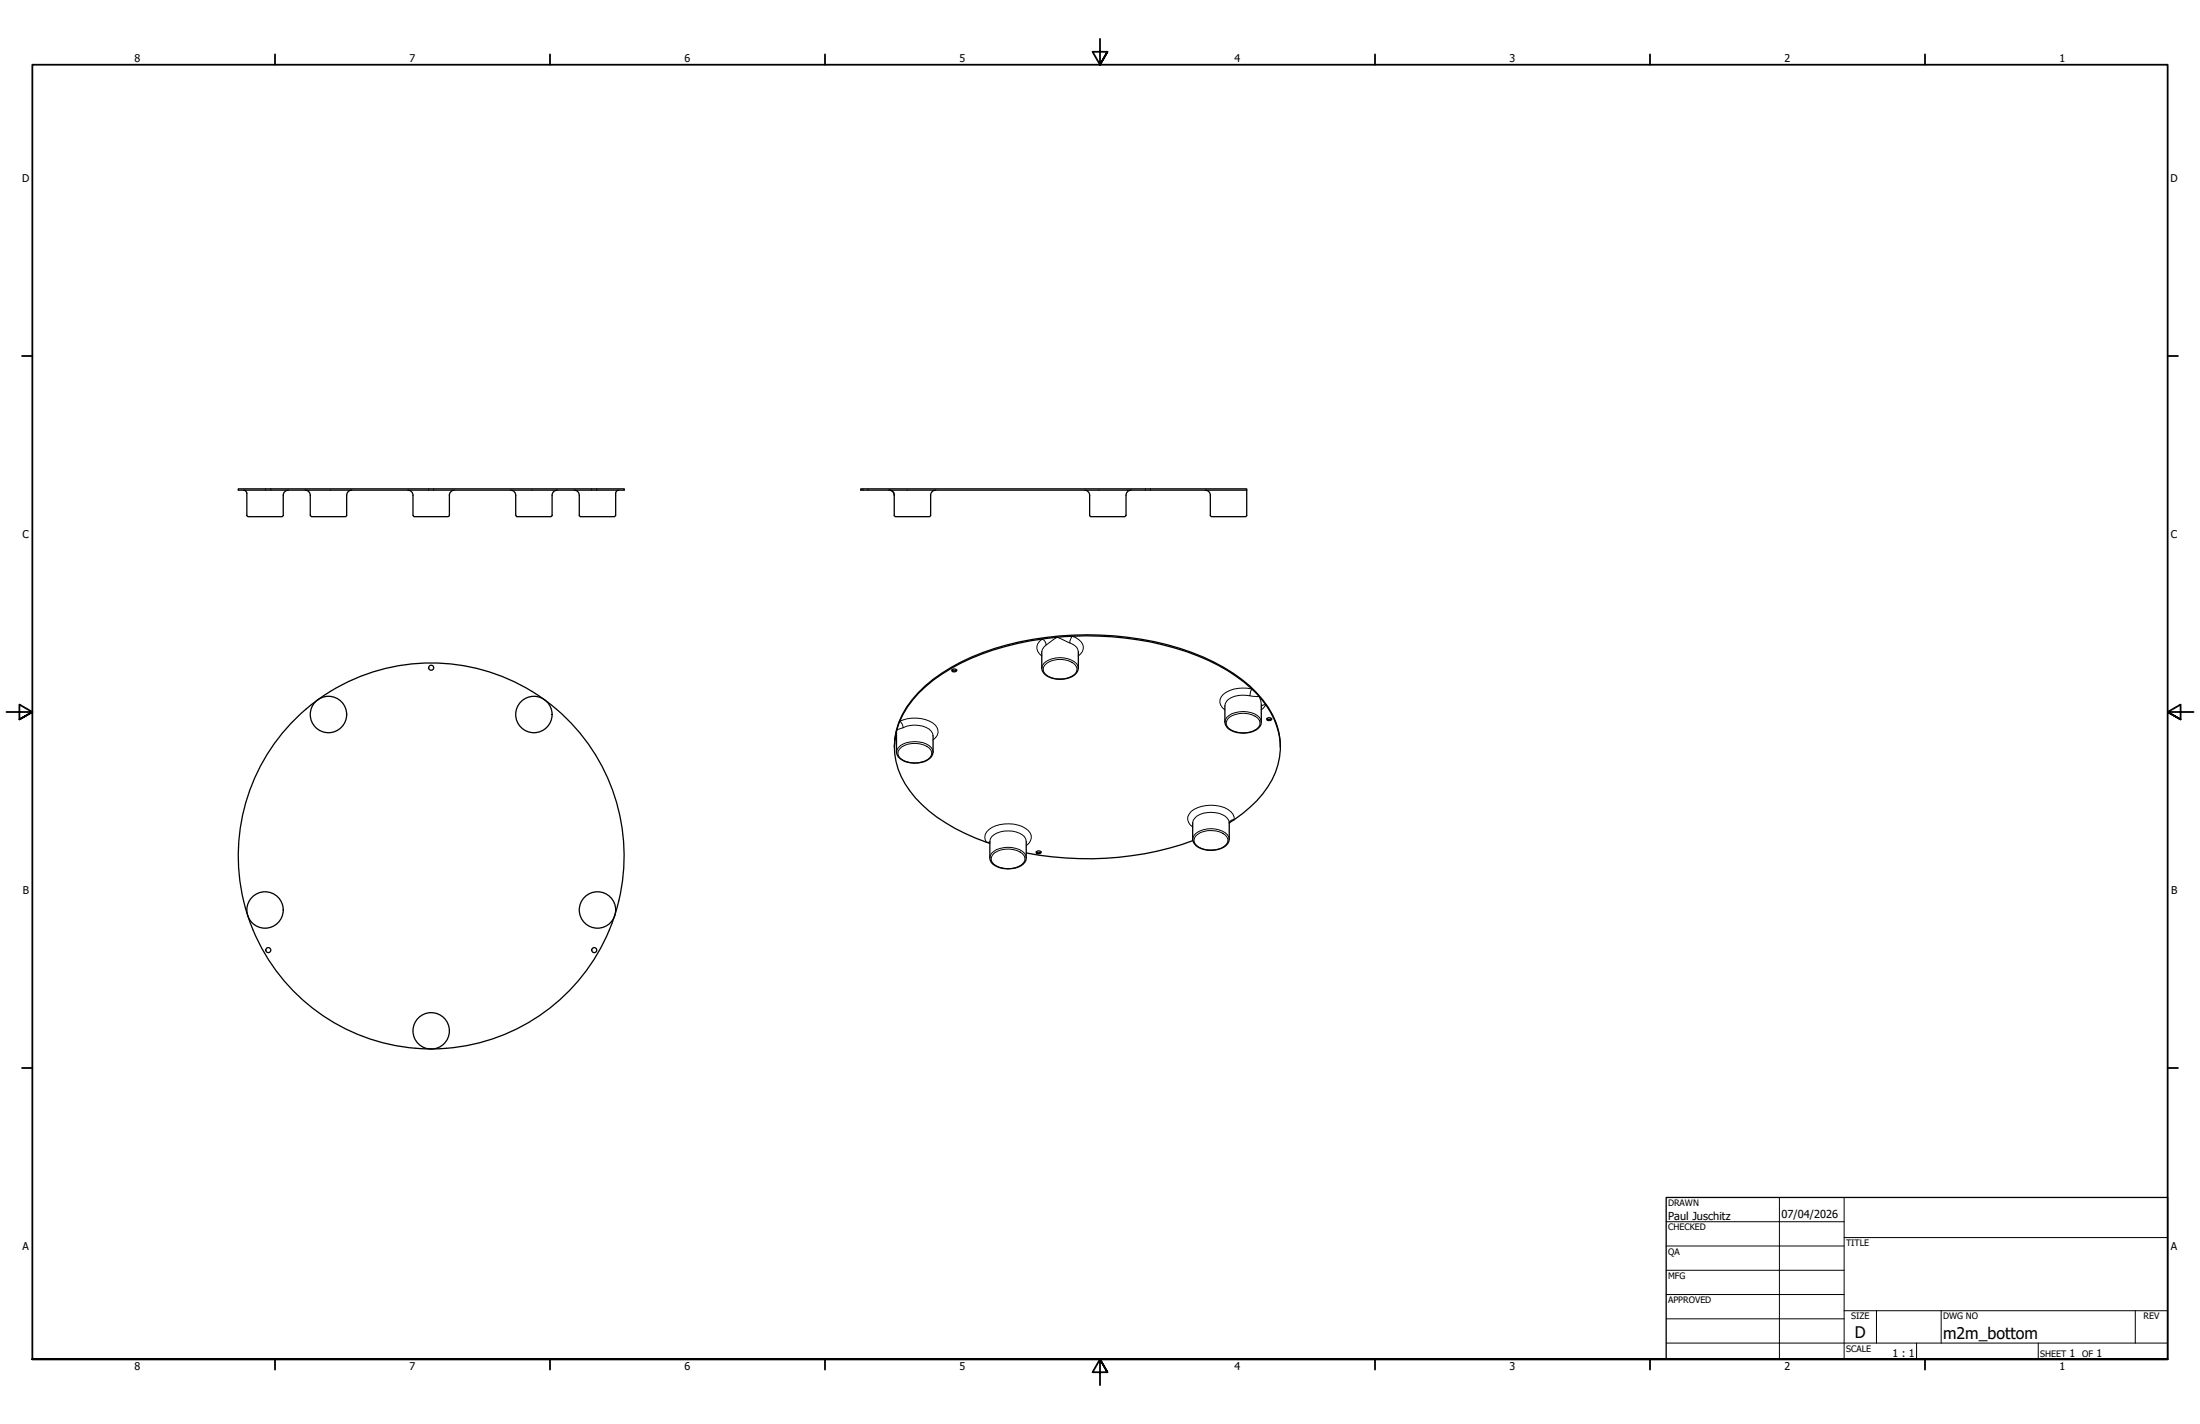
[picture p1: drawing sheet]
<svg xmlns="http://www.w3.org/2000/svg" width="864mm" height="559mm" viewBox="0 0 864 559" stroke-linecap="round" stroke-linejoin="round" font-family="sans-serif">
<!-- layer: Hidden (ANSI) -->
<g fill="none" stroke="#000" stroke-width=".39">
<path d="M104.3 191.8v.2M104.3 192.2v.1M106.3 191.8v.2M106.3 192.2v.1M168.3 191.8v.2M168.3 192.2v.1M170.2 191.8v.2M170.2 192.2v.1M232.3 191.8v.2M232.3 192.2v.1M234.3 191.8v.2M234.3 192.2v.1"/>
<path d="M338.8 191.8v.2M338.8 192.2v.1M340.8 191.8v.2M340.8 192.2v.1M449.6 191.8v.2M449.6 192.2v.1M451.6 191.8v.2M451.6 192.2v.1"/>
</g>
<!-- layer: Visible (ANSI) -->
<g fill="none" stroke="#000" stroke-width=".51">
<path d="M93.5 191.8h151.5v.5h-151.5zM95.6 192.3a1.44 1.44 0 0 1 1.3 1.2v8.7l.5 .5M113.2 192.3l-1 .3-.9 1.2-.1 8.4-.5 .5M119.8 192.3l1 .3 .9 1.2 .1 8.4M138.1 192.3l-1 .3-.9 1.2-.1 8.4-.5 .5M160.1 192.3l1 .3 .9 1.2 .1 8.4M178.4 192.3l-1 .3-.9 1.2-.1 8.4-.5 .5M200.4 192.3l1 .3 1 1.2v8.4l.6 .5M218.7 192.3l-1 .3-.9 1.2-.1 8.4-.5 .5M225.4 192.3l1 .3 .9 1.2 .1 8.4 .5 .5M243 192.3a1.27 1.27 0 0 0-1.3 1.2v8.7M349.1 192.3h140.3"/>
<path d="M349.1 192.3l.8 .2 1 1 .1 8.7 .5 .5M349.1 192.3h-11.2v-.5h151.5v.5M367.3 192.3l-1 .3-.9 1.2-.1 8.4-.5 .5M425.7 192.3l1 .3 1 1.2v8.4l.5 .5M444 192.3l-1 .3-.9 1.2-.1 8.4-.5 .5M473.1 192.3l1 .3 .9 1.2 .1 8.4 .5 .5M489.4 192.3v9.9l-.5 .5M97.4 202.8h13.3M121.9 202.2l.4 .5M122.3 202.8h13.3M162.2 202.2l.5 .5M162.6 202.8h13.3"/>
<path d="M202.9 202.8h13.3M227.8 202.8h13.4M241.6 202.2l-.5 .5M351.5 202.8h13.3M428.2 202.8h13.3M475.6 202.8h13.3M408.9 255.8v6.4a5.1 5.1 0 0 0 4.5 4.1 9.3 9.3 0 0 0 9.3-2.3l.6-1.8v-6.4M208.8 271.3a75.7 75.7 0 0 0-115.2 61.2 75.7 75.7 0 0 0 109.2 71.3 75.7 75.7 0 0 0 9.7-130l-3.7-2.5M373.7 262.8a1.29 1.29 0 0 1 1.9 .2 .99 .99 0 0 1-1 .7 .99 .99 0 0 1-.9-.9zM373.7 262.9a1.3 1.3 0 0 0 1.8 0M495.1 276.6v6.7a4.9 4.9 0 0 1-4.4 4.1 9.3 9.3 0 0 1-9.2-2.3l-.7-1.8v-6.4M351.1 293.2a29.7 29.7 0 0 1 9.3-21.3 73.7 73.7 0 0 1 35-18.9 124.6 124.6 0 0 1 76.8 4.8 57 57 0 0 1 25.6 19.8 27.7 27.7 0 0 1 4.8 15.6"/>
<path d="M351.9 287.6v7.5a5.6 5.6 0 0 0 5.9 4.3 7.7 7.7 0 0 0 8.3-3.4l.2-7.3M497.3 282a1.38 1.38 0 0 0 1.9 0M497.3 281.9a1.29 1.29 0 0 1 1.9 .2 .99 .99 0 0 1-1 .7 .99 .99 0 0 1-.9-.9zM388.6 330.2v6.4a4.9 4.9 0 0 0 4.5 4.1 9.3 9.3 0 0 0 9.2-2.3l.5-1.8v-6.4M406.8 334.3a1.38 1.38 0 0 0 1.9 0M406.8 334.2a1.02 1.02 0 0 1 1.1-.3 1.02 1.02 0 0 1 .7 .8 1.36 1.36 0 0 1-1.9-.1zM468.2 322.9v6.4a5.1 5.1 0 0 0 4.5 4.1 9.3 9.3 0 0 0 9.2-2.3l.6-1.8v-6.4M468.2 329.9a123.8 123.8 0 0 1-65.4 4.8M482.5 323a50 50 0 0 0 16.9-17.1 27.2 27.2 0 0 0-3.7-30.9 64.1 64.1 0 0 0-29.9-19.3 123.9 123.9 0 0 0-84.7 2.7 56.8 56.8 0 0 0-24.8 18.9 27.2 27.2 0 0 0 .9 33.1 58.6 58.6 0 0 0 25.7 18.5l5.7 2.1"/>
<circle cx="169.3" cy="262" r=".98"/>
<circle cx="128.9" cy="280.4" r="7.1"/>
<circle cx="209.6" cy="280.4" r="7.1"/>
<circle cx="104" cy="357.1" r="7.1"/>
<circle cx="234.5" cy="357.1" r="7.1"/>
<circle cx="105.3" cy="372.8" r=".98"/>
<circle cx="233.3" cy="372.8" r=".98"/>
<circle cx="169.3" cy="404.5" r="7.1"/>
</g>
<!-- layer: Visible Narrow (ANSI) -->
<g fill="none" stroke="#000" stroke-width=".39">
<path d="M408.9 255.8l.9-1.9 .9-.8a2.72 2.72 0 0 0-1.6-2.3 3.7 3.7 0 0 0-2.1 3.2 3.7 3.7 0 0 0 1.9 3.4M419.9 252.3l-4.9-2.2-4.3 3M423.3 255.8a4 4 0 0 0-3.4-3.5l.3-1.5 .7-1.1a4.9 4.9 0 0 1 4.3 5l-.3 1-1.6 1.7M408.9 262.2a5.6 5.6 0 0 1 5.6-4 9.7 9.7 0 0 1 8.1 2.2l.7 1.8M410.1 261a9.2 9.2 0 0 1 11.7-.3 2.9 2.9 0 0 1 .8 2.9 2.9 2.9 0 0 1-2.4 2 8.9 8.9 0 0 1-10.4-1.8l-.2-1.9zM480.8 276.9a5.2 5.2 0 0 1 5.3-4l4.6 .1 .2-1.4 .5-1.2a11.8 11.8 0 0 0-12 3.1 3.6 3.6 0 0 0 1.4 5.1M490.7 273l3.6 .4 .8 3.2M495.1 277.2l1.1-.7h.7l-1.8 2.1M351.9 295.1a5.4 5.4 0 0 1 5.6-4 8.4 8.4 0 0 1 8.6 3.1l.2 .9M351.9 289.8l-.6 .1 .6 .5M353.1 294a9 9 0 0 1 12.3 .4 3 3 0 0 1-2.2 4.2 10.1 10.1 0 0 1-9.8-1 2.55 2.55 0 0 1-.3-3.6zM354.5 285.6l-2.5 .8-.1 1.2"/>
<path d="M366.3 288.7a5.4 5.4 0 0 0-5.7-4 10.3 10.3 0 0 0-6.1 .9 3.2 3.2 0 0 0-1.3-2.6 13.8 13.8 0 0 1 13.9 1.5 3.6 3.6 0 0 1-.8 5.9M480.8 283.3a5.6 5.6 0 0 1 5.6-4 9.4 9.4 0 0 1 8 2.3l.7 1.7M481.9 282.2a9.3 9.3 0 0 1 11.7-.5 2.64 2.64 0 0 1-.4 4.4 9.3 9.3 0 0 1-11.6-1.2l-.3-.9zM388.6 330.7l-1.4-.2a3.9 3.9 0 0 1 2.2-5.8 13.8 13.8 0 0 1 14.2 1.2 3.6 3.6 0 0 1-.8 6M388.6 330.2a5.5 5.5 0 0 1 5.5-4.1 9.6 9.6 0 0 1 8 2.3l.7 1.8M388.6 336.6a5.6 5.6 0 0 1 5.5-4 9.6 9.6 0 0 1 8 2.2l.7 1.8M390.5 334.6a9.8 9.8 0 0 1 10.9 .4 2.64 2.64 0 0 1-.5 4.4 9.3 9.3 0 0 1-11.5-1.2 2.75 2.75 0 0 1 1.1-3.6zM468.2 322.9a5.4 5.4 0 0 1 5.6-4 8.4 8.4 0 0 1 8.5 3l.2 1M468.2 329.3a5.6 5.6 0 0 1 5.6-4 8.6 8.6 0 0 1 8.5 3.1l.2 .9M469.3 328.2a9.3 9.3 0 0 1 11.8-.4 2.55 2.55 0 0 1-.5 4.3 9.8 9.8 0 0 1-11-.4 2.47 2.47 0 0 1-.3-3.5zM482.5 323a1.84 1.84 0 0 1 2-1.4 5.9 5.9 0 0 0-5.5-5.2 13.9 13.9 0 0 0-11.4 2.1 3.7 3.7 0 0 0 .6 6"/>
</g>
<!-- layer: Border (ANSI) -->
<g fill="none" stroke="#000" stroke-width=".7">
<path d="M431.8 15.2v10.2l-2.9-5.1h5.8l-2.9 5.1 2.9-5.1M107.9 21.3v4.1M215.9 21.3v4.1M323.8 21.3v4.1M539.8 21.3v4.1M647.7 21.3v4.1M755.6 21.3v4.1M8.6 139.7h4.1M850.9 139.7h4.1M2.5 279.4h10.2l-5.1-2.9v5.8l5.1-2.9-5.1 2.9M861.1 279.4h-10.2l5.1-2.9v5.8l-5.1-2.9 5.1 2.9M8.6 419.1h4.1"/>
<path d="M850.9 419.1h4.1M12.7 533.4v-508h838.2v508h-838.2h838.2M107.9 533.4v4.1M215.9 533.4v4.1M323.8 533.4v4.1M434.7 538.5l-2.9-5.1 2.9 5.1h-5.8l2.9-5.1v10.2M539.8 533.4v4.1M647.7 533.4v4.1M755.6 533.4v4.1"/>
</g>
<!-- layer: Title (ANSI) -->
<g fill="none" stroke="#000" stroke-width=".39">
<path d="M654 479.4h69.9M698.5 469.9v63.5M723.9 469.9v63.5M654 488.9h69.9M654 498.5h69.9M723.9 485.6h127M654 508h69.9M654 517.5h69.9M723.9 514.3h127M736.6 514.3v12.7M762 514.3v12.7M838.2 514.3v12.7"/>
<path d="M654 527h196.9M752.3 527v6.4M800.1 527v6.4"/>
</g>
<path d="M654 469.9h196.9v63.5h-196.9z" fill="none" stroke="#000" stroke-width=".51"/>
<g font-size="6.3">
<text x="728.1" y="524.9">D</text>
<text x="762.8" y="525.4">m2m_bottom</text>
</g>
<g font-size="4.3">
<text x="654.8" y="478.6">Paul Juschitz</text>
<text x="699.3" y="478">07/04/2026</text>
</g>
<g font-size="4.2">
<text x="52.8" y="24.4">8</text>
<text x="160.8" y="24.4">7</text>
<text x="268.7" y="24.4">6</text>
<text x="376.7" y="24.4">5</text>
<text x="484.6" y="24.4">4</text>
<text x="592.6" y="24.4">3</text>
<text x="700.5" y="24.4">2</text>
<text x="808.5" y="24.4">1</text>
<text x="8.8" y="71.4">D</text>
<text x="852" y="71.4">D</text>
<text x="8.9" y="211.1">C</text>
<text x="852.2" y="211.1">C</text>
<text x="9" y="350.8">B</text>
<text x="852.2" y="350.8">B</text>
<text x="8.9" y="490.5">A</text>
<text x="852.2" y="490.5">A</text>
<text x="742.9" y="532.6">1 : 1</text>
<text x="812.4" y="532.6">1</text>
<text x="823" y="532.6">1</text>
<text x="52.8" y="537.5">8</text>
<text x="160.8" y="537.5">7</text>
<text x="268.7" y="537.5">6</text>
<text x="376.7" y="537.5">5</text>
<text x="484.6" y="537.5">4</text>
<text x="592.6" y="537.5">3</text>
<text x="700.5" y="537.5">2</text>
<text x="808.5" y="537.5">1</text>
</g>
<g font-size="3.5">
<text x="654.8" y="473.2">DRAWN</text>
<text x="654.8" y="482.8">CHECKED</text>
<text x="724.7" y="488.9">TITLE</text>
<text x="654.8" y="492.3">QA</text>
<text x="654.8" y="501.8">MFG</text>
<text x="654.8" y="511.4">APPROVED</text>
<text x="726.7" y="517.7">SIZE</text>
<text x="762.8" y="517.7">DWG NO</text>
<text x="841.4" y="517.7">REV</text>
<text x="724.7" y="530.4">SCALE</text>
<text x="800.9" y="532.6">SHEET</text>
<text x="817.4" y="532.6">OF</text>
</g>
</svg>
